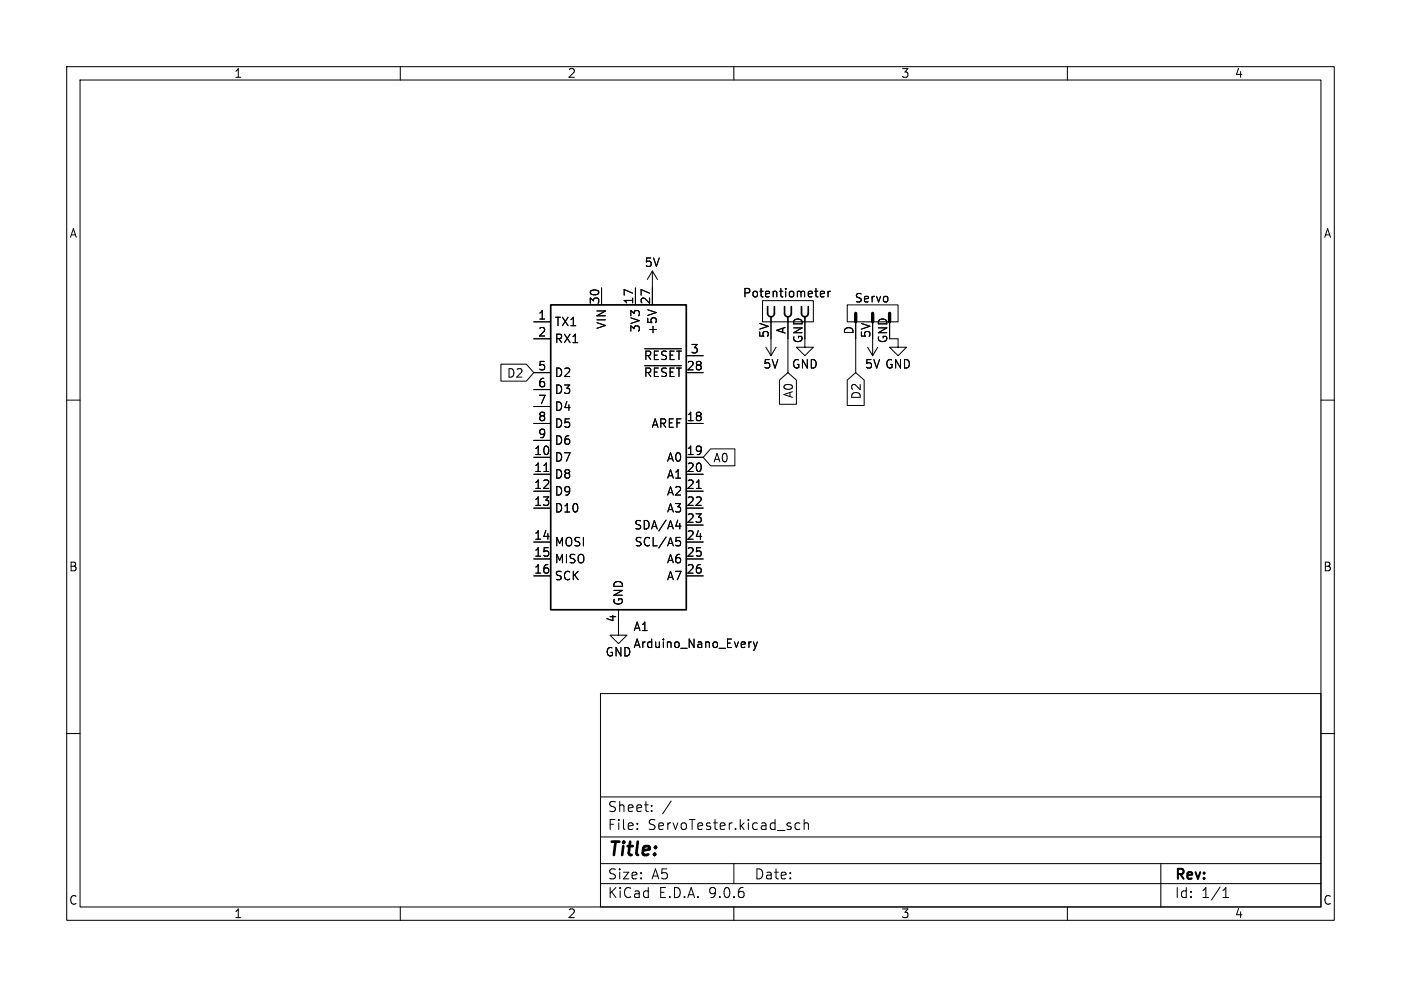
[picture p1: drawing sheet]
<svg xmlns="http://www.w3.org/2000/svg" width="210mm" height="148mm" viewBox="0 0 210 148" stroke-linecap="round" stroke-linejoin="round" font-family="sans-serif">
<g fill="none" stroke="#000" stroke-width=".15">
<path d="M10 10h190v128h-190zM12 12h186v124h-186zM60 10v2M110 10v2M160 10v2M75.1 54.6h3.8l1.1 1.3-1.1 1.3h-3.8zM80 48.3h2.5M80 50.8h2.5M80 55.9h2.5M80 58.4h2.5M90.2 43.2v2.5M95.2 43.2v2.5"/>
<path d="M96.6 52.3h5.5M96.6 54.8h5.5M97.1 46.4l1.3 .5M97.8 40.6l-.8 1.3M97.8 40.6l.8 1.3M97.8 40.6v5.1M102.9 55.9h2.5M102.9 53.3h2.5M114.3 45.1h7.6v3.2h-7.6zM114.8 52.1l.8 1.2M115.6 50.8v2.5M116.3 52.1l-.7 1.2"/>
<path d="M116.8 57l1.3-1.1 1.3 1.1v3.6h-2.6zM118.1 48.3v7.6M120.6 50.8v1.3h1.3l-1.3 1.2-1.2-1.2h1.2M123 44.1l.6-.1-.1-.3h-.3l-.2 .2v.6h.5M124.1 43.7v.8M124.5 43.7h-.3l-.1 .2M127 57l1.3-1.1 1.2 1.1v3.8h-2.5zM127 45.7h7.6v2.6h-7.6zM128.3 48.3v7.6M130 52.1l.8 1.2M130.8 50.8v2.5M131.6 52.1l-.8 1.2"/>
<path d="M133.3 50.8h1.3v1.3h1.3l-1.3 1.2-1.3-1.2h1.3M10 60h2M80 61h2.5M80 63.5h2.5M80 66h2.5M80 68.6h2.5M80 71.1h2.5M80 73.7h2.5M80 76.2h2.5M81.5 70.7h.7M101.3 78.9h.8M101.9 78.5v.8"/>
<path d="M102.9 63.5h2.5M102.9 68.6h2.5M102.9 71.1h2.5M102.9 73.7h2.5M102.9 76.2h2.5M102.9 78.7h2.5M104.4 73.2h.7M106.5 67.3h3.7v2.6h-3.7l-1.1-1.3zM198 60h2M80 81.3h2.5M80 83.8h2.5M80 86.4h2.5"/>
<path d="M92.7 91.4v3.9h1.3l-1.3 1.2-1.3-1.2h1.3M101.4 80.6h.6M101.5 81.1h.3l.2 .2v.4l-.5 .2M102.9 81.3h2.5M102.9 83.8h2.5M102.9 86.4h2.5M112.6 96.3h-.2l-.1 .2M112.9 96.3l.3 .8M113.2 97.1l-.1 .3-.2 .1M113.5 96.3l-.3 .8M10 110h2M90 104h108v32h-108z"/>
<path d="M90 119.5h108M198 110h2M60 136v2M90 132.5h108M90 129.5h108M90 125.5h108M95.5 124.2v.2M95.5 123.5v.1M97.7 121.5v.2M97.7 120.8v.1M100.6 120.1l-1.3 1.9M110 136v2"/>
<path d="M110 129.5v3M119.9 123.5l-.4-.1-.3 .3v.4l.1 .2h.6M120.5 123.5a.37 .37 0 0 1 .7 .1v.8M120.5 122.9v1.5M160 136v2M174 129.5v6.5M183.3 134.6h.9M183.3 133.5l.5-.4v1.5"/>
</g>
<path d="M128.3 47v1.3M130.8 47v1.3M133.3 47v1.3" fill="none" stroke="#000" stroke-width=".3"/>
<path d="M128.3 47v1.3M130.8 47v1.3M133.3 47v1.3" fill="none" stroke="#000" stroke-width=".5"/>
<path d="M82.5 45.7h20.4v45.7h-20.4zM115.1 46v1a.51 .51 0 0 0 .5 .5M115.6 47.5v.8M116.1 46v1a.51 .51 0 0 1-.5 .5M117.6 46v1a.51 .51 0 0 0 .5 .5M118.1 47.5v.8M118.6 46v1a.51 .51 0 0 1-.5 .5M120.1 46v1a.51 .51 0 0 0 .5 .5 .51 .51 0 0 0 .6-.5v-1" fill="none" stroke="#000" stroke-width=".25"/>
<text font-size="2.8" x="91" y="128.9">Title:</text>
<g font-size="2.1">
<text x="91" y="124.7">File:</text>
<text x="91" y="122">Sheet:</text>
<text x="97.1" y="124.7">ServoTester.kicad_sch</text>
<text x="91" y="134.9">KiCad</text>
<text x="91" y="132.1">Size:</text>
<text x="97.7" y="132.1">A5</text>
<text x="98.7" y="134.9">E.D.A.</text>
<text x="106.3" y="134.9">9.0.6</text>
<text x="113" y="132.1">Date:</text>
<text x="176" y="132.3">Rev:</text>
<text x="176" y="134.9">Id:</text>
<text x="180.1" y="134.9">1/1</text>
</g>
<g font-size="1.8">
<text x="35" y="11.9">1</text>
<text x="85" y="11.9">2</text>
<text x="135" y="11.9">3</text>
<text x="185" y="11.9">4</text>
<text x="10.3" y="35.9">A</text>
<text x="198.4" y="35.9">A</text>
<text x="96.5" y="40.2">5V</text>
<text x="89.9" y="45.8" transform="rotate(-90 89.9 45.8)">30</text>
<text x="95" y="45.8" transform="rotate(-90 95 45.8)">17</text>
<text x="97.5" y="45.8" transform="rotate(-90 97.5 45.8)">27</text>
<text x="111.3" y="44.8">Potentiometer</text>
<text x="128" y="45.6">Servo</text>
<text x="80.6" y="48">1</text>
<text x="80.6" y="50.5">2</text>
<text x="83.1" y="49.1">TX1</text>
<text x="83.1" y="51.7">RX1</text>
<text x="91" y="49.5" transform="rotate(-90 91 49.5)">VIN</text>
<text x="96.1" y="49.9" transform="rotate(-90 96.1 49.9)">3V3</text>
<text x="98.7" y="50.3" transform="rotate(-90 98.7 50.3)">+5V</text>
<text x="103.4" y="53.1">3</text>
<text x="115.3" y="50.8" transform="rotate(-90 115.3 50.8)">5V</text>
<text x="117.9" y="50.2" transform="rotate(-90 117.9 50.2)">A</text>
<text x="120.4" y="51.6" transform="rotate(-90 120.4 51.6)">GND</text>
<text x="128" y="50.3" transform="rotate(-90 128 50.3)">D</text>
<text x="130.6" y="50.8" transform="rotate(-90 130.6 50.8)">5V</text>
<text x="133.1" y="51.6" transform="rotate(-90 133.1 51.6)">GND</text>
<text x="75.9" y="56.8">D2</text>
<text x="80.6" y="55.6">5</text>
<text x="80.6" y="58.2">6</text>
<text x="83.1" y="56.7">D2</text>
<text x="83.1" y="59.3">D3</text>
<text x="96.4" y="54.2">~{RESET}</text>
<text x="96.4" y="56.7">~{RESET}</text>
<text x="102.8" y="55.6">28</text>
<text x="114.3" y="55.5">5V</text>
<text x="118.6" y="55.5">GND</text>
<text x="119.1" y="59.8" transform="rotate(-90 119.1 59.8)">A0</text>
<text x="129.2" y="60" transform="rotate(-90 129.2 60)">D2</text>
<text x="129.6" y="55.5">5V GND</text>
<text x="80.6" y="60.7">7</text>
<text x="80.6" y="63.2">8</text>
<text x="80.6" y="65.8">9</text>
<text x="83.1" y="61.8">D4</text>
<text x="83.1" y="64.4">D5</text>
<text x="97.6" y="64.4">AREF</text>
<text x="102.8" y="63.2">18</text>
<text x="80" y="68.3">10</text>
<text x="80" y="70.9">11</text>
<text x="83.1" y="66.9">D6</text>
<text x="83.1" y="69.4">D7</text>
<text x="83.1" y="72">D8</text>
<text x="99.9" y="69.4">A0</text>
<text x="99.9" y="72">A1</text>
<text x="102.8" y="68.3">19</text>
<text x="102.8" y="70.9">20</text>
<text x="106.8" y="69.5">A0</text>
<text x="80" y="73.4">12</text>
<text x="80" y="75.9">13</text>
<text x="83.1" y="74.5">D9</text>
<text x="83.1" y="77.1">D10</text>
<text x="99.9" y="74.5">A2</text>
<text x="99.9" y="77.1">A3</text>
<text x="102.8" y="73.4">21</text>
<text x="102.8" y="75.9">22</text>
<text x="80" y="81">14</text>
<text x="80" y="83.6">15</text>
<text x="83.1" y="82.1">MOSI</text>
<text x="95" y="79.6">SDA/A4</text>
<text x="95" y="82.1">SCL/A5</text>
<text x="102.8" y="78.5">23</text>
<text x="102.8" y="81">24</text>
<text x="102.8" y="83.6">25</text>
<text x="10.3" y="85.9">B</text>
<text x="80" y="86.1">16</text>
<text x="83.1" y="84.7">MISO</text>
<text x="83.1" y="87.2">SCK</text>
<text x="99.9" y="84.7">A6</text>
<text x="99.9" y="87.2">A7</text>
<text x="102.8" y="86.1">26</text>
<text x="198.3" y="85.9">B</text>
<text x="92.5" y="93.4" transform="rotate(-90 92.5 93.4)">4</text>
<text x="93.6" y="90.9" transform="rotate(-90 93.6 90.9)">GND</text>
<text x="94.9" y="94.8">A1</text>
<text x="90.7" y="98.7">GND</text>
<text x="94.9" y="97.4">Arduino_Nano_Every</text>
<text x="10.3" y="135.9">C</text>
<text x="35" y="137.9">1</text>
<text x="85" y="137.9">2</text>
<text x="135" y="137.9">3</text>
<text x="185" y="137.9">4</text>
<text x="198.3" y="135.9">C</text>
</g>
</svg>
